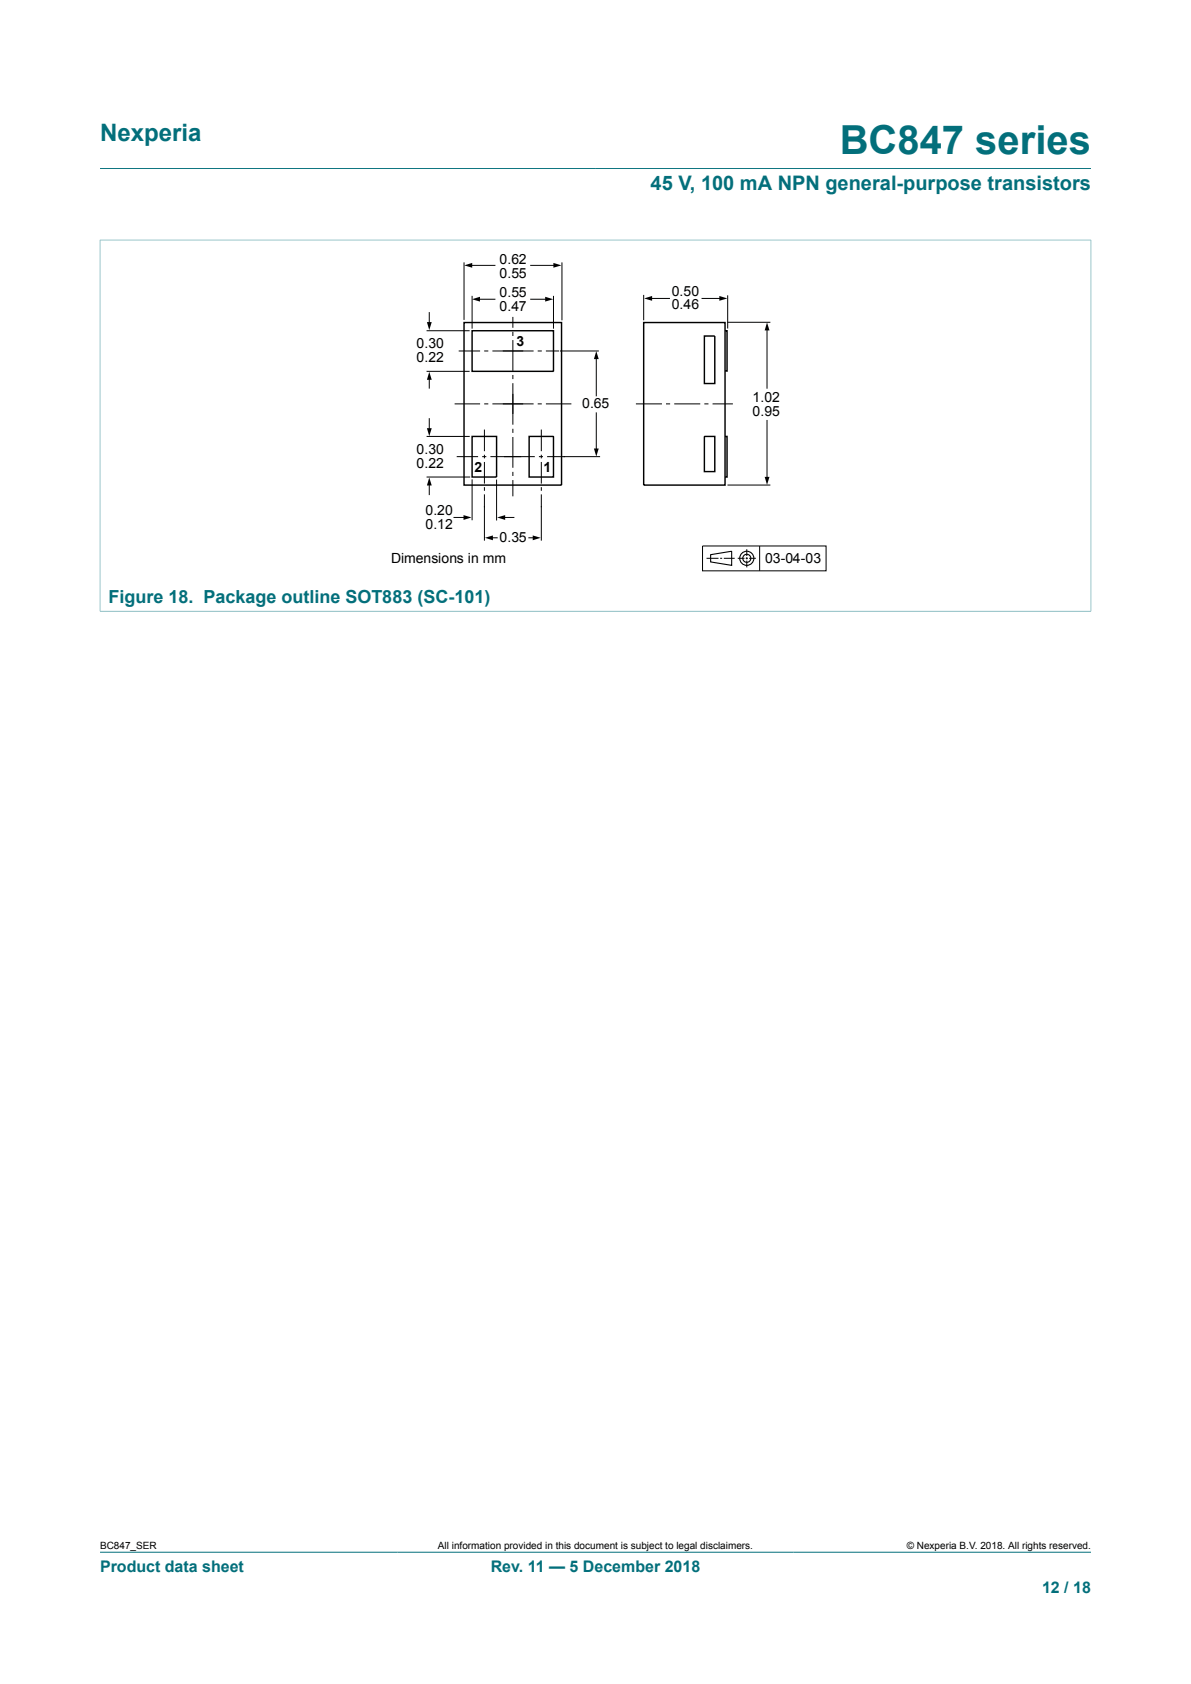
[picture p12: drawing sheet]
<svg xmlns="http://www.w3.org/2000/svg" width="210mm" height="297mm" viewBox="0 0 210 297" stroke-linecap="round" stroke-linejoin="round" font-family="sans-serif">
<path d="M17.6 29.7h174.8M17.6 42.3h174.8M17.6 42.3v65.6M192.4 42.3v65.6M17.6 107.8h174.8M17.6 273.8h174.8" fill="none" stroke="#036f7b" stroke-width=".18"/>
<path d="M62.9 43.7h83.1v57.3h-83.1z" fill="none" stroke="#fff" stroke-width=".18"/>
<g fill="none" stroke="#000" stroke-width=".19">
<path d="M125.3 97.8l3.7-.6v2.5l-3.7-.6z"/>
<circle cx="131.7" cy="98.5" r="1.25"/>
<circle cx="131.7" cy="98.5" r=".71"/>
</g>
<g fill="none" stroke="#000" stroke-width=".18">
<path d="M75.2 58.3h7.6M75.7 55v2.1M81.8 46.3v10.1M82.9 46.8h4.5M83.2 52.2v5.8M84.3 52.8h3.1M90.4 55.9v1.9M90.4 58.5v.8M90.4 60v5.4M93.5 46.8h4.4M93.5 52.8h2.9M97.6 52.2v5.8"/>
<path d="M99.1 46.3v10.2M113.5 52v4.5M114.6 52.6h3.5M123.7 52.6h3.4M128.3 56.8h7.5M128.3 52.1v5.8M135.2 58v10.6M75.2 65.5h7.6M75.2 77h7.6M75.7 66.7v1.8M75.7 73.8v2M80.2 71.2h4.5"/>
<path d="M80.9 61.9h3.8M85.4 71.2h.7M85.4 61.9h.7M85.4 75.8v3.8M86.8 71.2h7.3M86.8 61.9h7.3M90.4 66.1v.8M90.4 67.6v7.3M90.4 75.6v.7M90.4 77.1v5.4M94.8 71.2h.7M94.8 61.9h.7"/>
<path d="M95.4 75.8v3.8M96.3 71.2h4.4M96.3 61.9h2.3M98.7 61.9h6.9M105.1 63.1v6.8M105.1 72.7v6.7M112.1 71.2h4.6M117.4 71.2h.8M118.9 71.2h4.6M124.2 71.2h.7M125.6 71.2h3.6M135.2 74.1v10.3"/>
<path d="M75.2 84.1h7.7M75.7 85.3v2M80 91.3h2M80.5 80.5h3.8M83.2 84.5v7.3M85 80.5h.7M85.4 80.2v.6M85.4 81.5v3.8M85.4 85.9v.7M85.4 87.2v8.1M86.2 94.8h1.6M86.5 80.5h7.8"/>
<path d="M87.6 84.6v7.2M88.8 91.3h1.9M90.4 83.2v.7M90.4 84.7v2.8M93.2 94.8h1M95 80.5h.7M95.4 80.2v.6M95.4 81.5v3.8M95.4 85.9v.7M95.4 87.2v8.1M96.5 80.5h9.3M123.9 96.3h21.8v4.4h-21.8z"/>
<path d="M124.6 98.5h2.1M127 98.5h.3M127.6 98.5h1.9M128.3 85.5h7.5M130.1 98.5h1.2M131.5 98.5h.4M131.7 96.9v1.2M131.7 98.3v.3M131.7 98.9v1.2M132.1 98.5h1.2M133.9 96.3v4.4"/>
</g>
<g fill="#000">
<path d="M75.3 56.8h.8l-.4 1.4zM81.9 46.8l1.4-.4v.8zM83.2 52.8l1.4-.5v.9zM96.1 52.3l1.4 .5-1.4 .4zM97.6 46.4l1.4 .4-1.4 .4zM113.6 52.6l1.4-.4v.8zM126.8 52.2l1.4 .4-1.4 .4zM135.2 56.9l.5 1.4h-.9zM75.7 65.6l.4 1.4h-.8zM75.3 75.5h.8l-.4 1.4zM105.1 61.9l.5 1.4h-.9zM104.7 79.1h.9l-.5 1.4z"/>
<path d="M75.7 84.2l.4 1.4h-.8zM81.7 90.8l1.4 .5-1.4 .4zM85.5 94.8l1.4-.4v.9zM87.7 91.3l1.4-.5v.9zM93.9 94.4l1.4 .4-1.4 .5zM134.8 84.1h.9l-.5 1.4z"/>
</g>
<path d="M81.8 56.9h17.2v28.7h-17.2zM83.2 58.3h14.4v7.2h-14.4zM113.5 56.9h14.3v28.7h-14.3zM124.2 59.3h1.8v8.3h-1.8zM127.8 58.3h.4v7.1h-.4M83.2 77h4.4v7.1h-4.4zM93.3 77h4.3v7.1h-4.3zM124.2 77h1.8v6.2h-1.8zM127.8 77h.4v7.1h-.4" fill="none" stroke="#000" stroke-width=".25"/>
<text font-size="7.1" fill="#036f7b" x="148.1" y="27.2">BC847 series</text>
<text font-size="4.2" fill="#036f7b" x="17.6" y="24.8">Nexperia</text>
<text font-size="3.5" fill="#036f7b" x="114.7" y="33.5">45 V, 100 mA NPN general-purpose transistors</text>
<text font-size="3.2" fill="#036f7b" x="19.1" y="106.3">Figure 18. Package outline SOT883 (SC-101)</text>
<g font-size="2.8" fill="#036f7b">
<text x="17.6" y="277.3">Product data sheet</text>
<text x="86.5" y="277.3">Rev. 11 — 5 December 2018</text>
<text x="183.7" y="281">12 / 18</text>
</g>
<g font-size="2.5">
<text x="88.1" y="46.5">0.62</text>
<text x="88.1" y="49">0.55</text>
<text x="88.1" y="52.4">0.55</text>
<text x="118.5" y="52.2">0.50</text>
<text x="88.1" y="54.8">0.47</text>
<text x="118.5" y="54.6">0.46</text>
<text x="73.5" y="61.4">0.30</text>
<text x="73.5" y="63.9">0.22</text>
<text x="91.1" y="61">3</text>
<text x="132.7" y="71">1.02</text>
<text x="102.7" y="72">0.65</text>
<text x="132.7" y="73.4">0.95</text>
<text x="73.5" y="80">0.30</text>
<text x="73.5" y="82.5">0.22</text>
<text x="83.7" y="83.2">2</text>
<text x="95.8" y="83.2">1</text>
<text x="75.1" y="90.8">0.20</text>
<text x="75.1" y="93.3">0.12</text>
<text x="88.1" y="95.6">0.35</text>
<text x="69" y="99.3">Dimensions in mm</text>
<text x="134.9" y="99.3">03-04-03</text>
</g>
<g font-size="1.8">
<text x="17.6" y="273.1">BC847_SER</text>
<text x="77.2" y="273.1">All information provided in this document is subject to legal disclaimers.</text>
<text x="159.9" y="273.1">© Nexperia B.V. 2018. All rights reserved.</text>
</g>
</svg>
